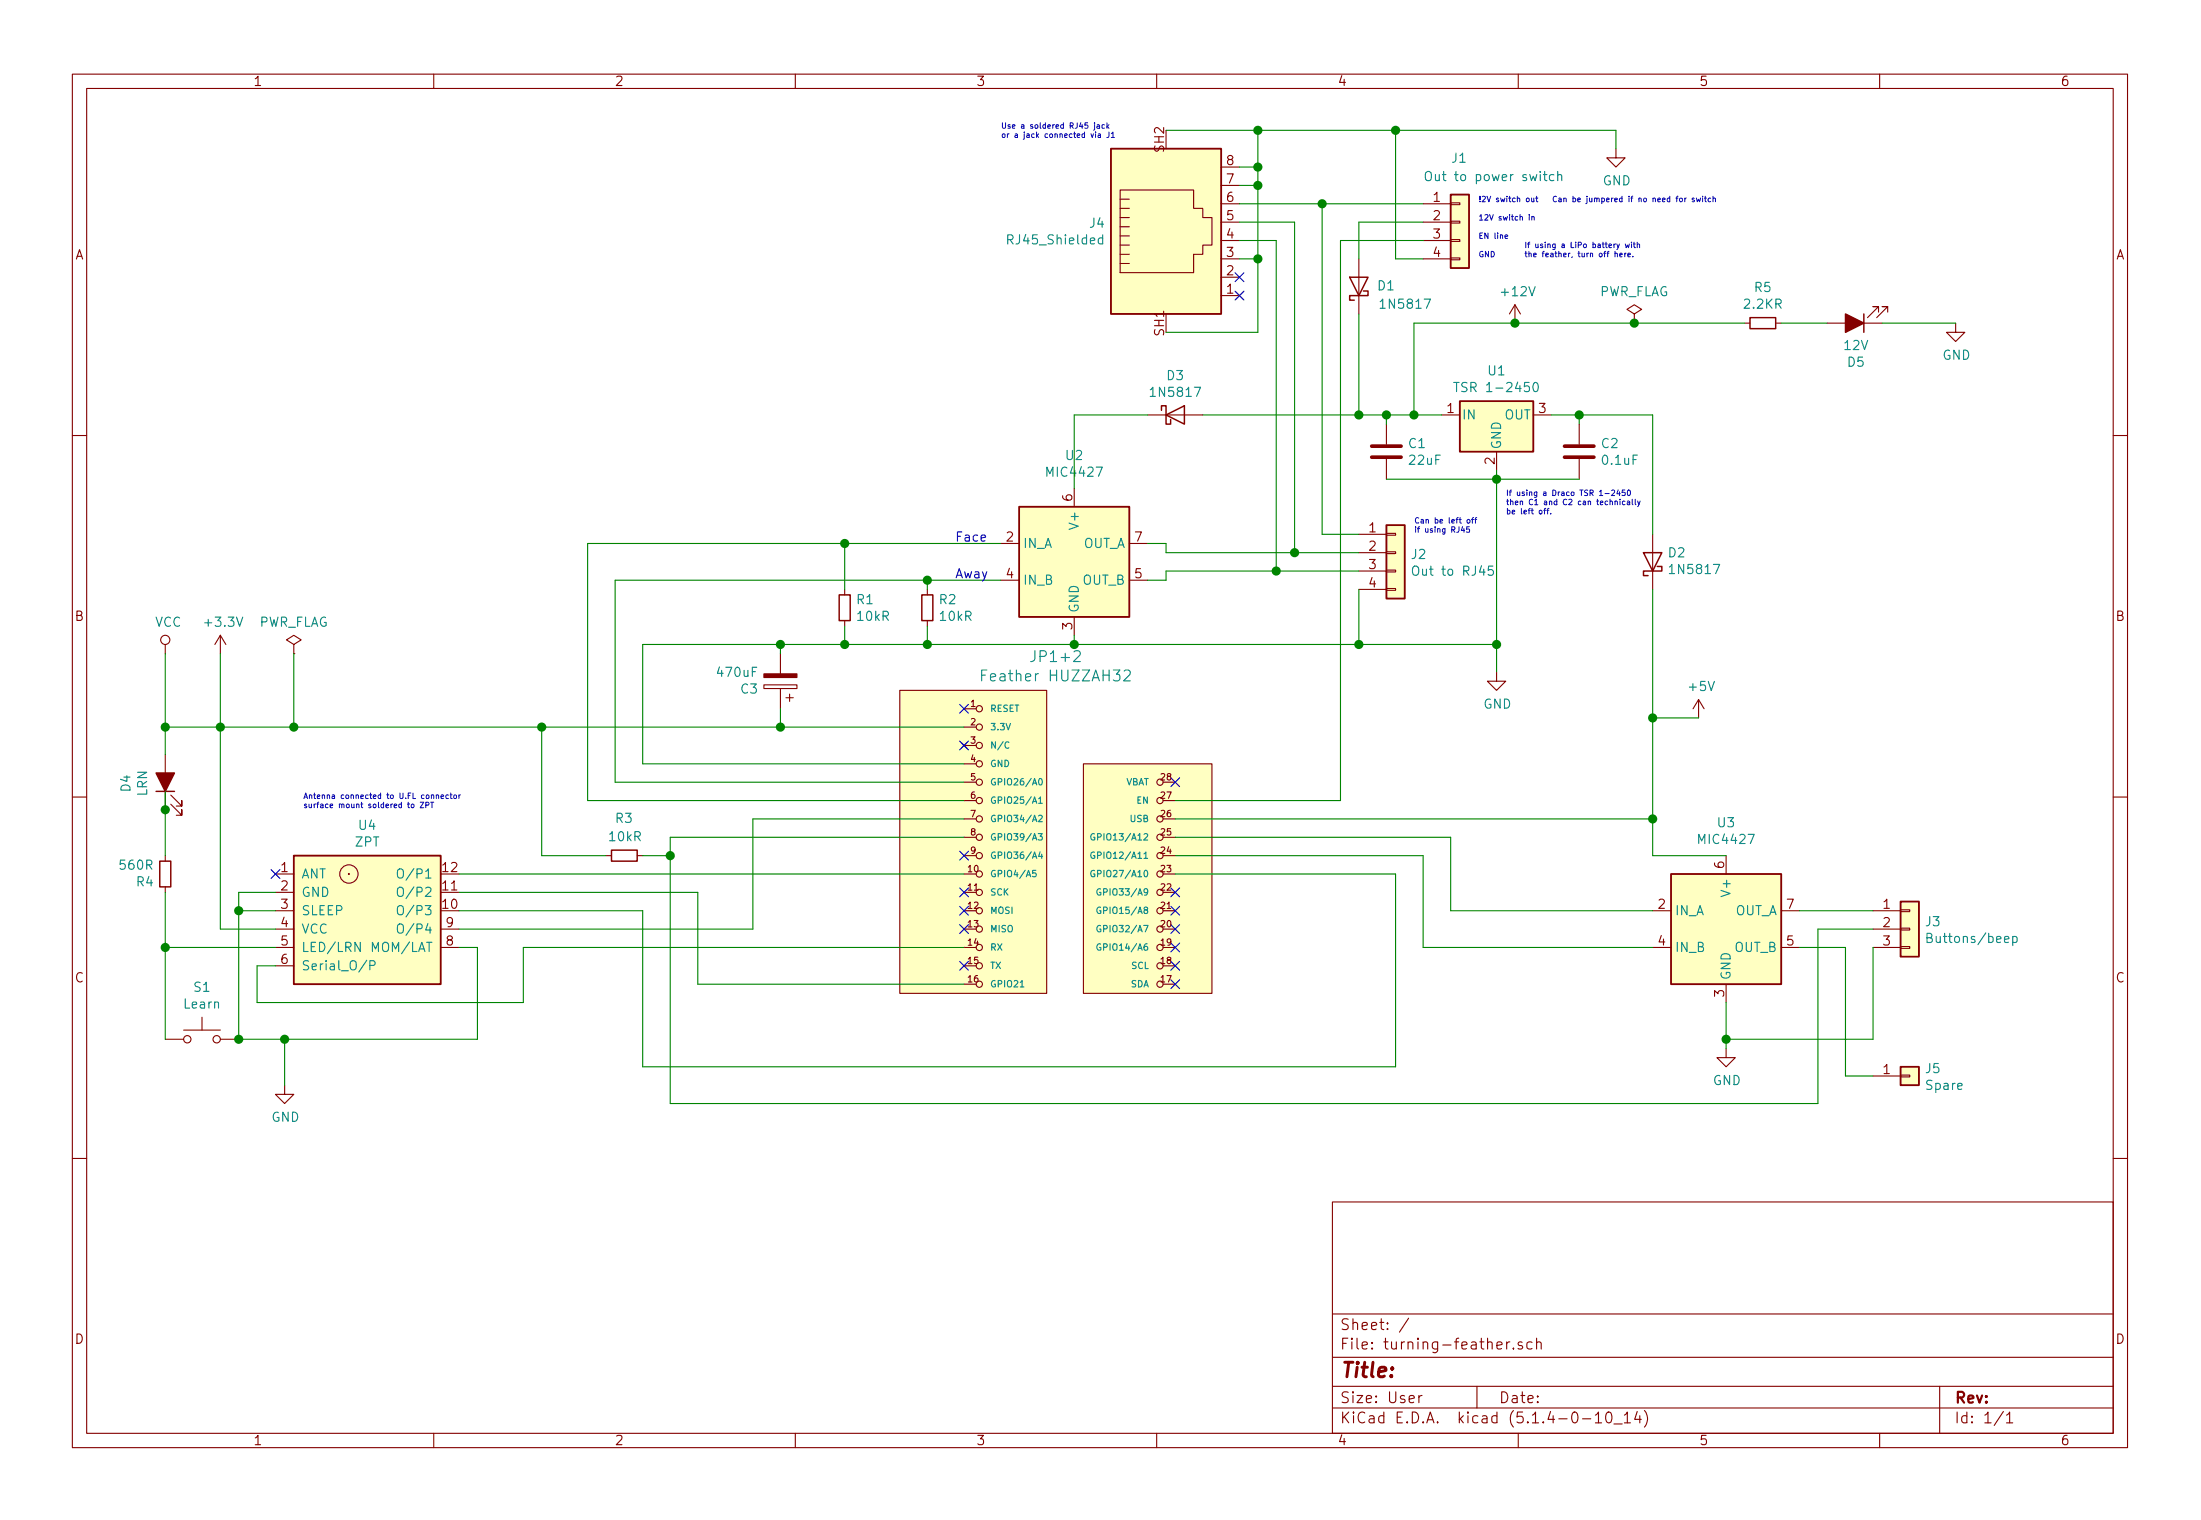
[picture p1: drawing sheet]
EESchema Schematic File Version 4
LIBS:turning-feather-cache
EELAYER 30 0
EELAYER END
$Descr User 11980 8268
encoding utf-8
Sheet 1 1
Title ""
Date ""
Rev ""
Comp ""
Comment1 ""
Comment2 ""
Comment3 ""
Comment4 ""
$EndDescr
$Comp
L Regulator_Linear:uA7805 U1
U 1 1
P 8150 2250
F 0 "U1" H 8150 2492 50  0000 C CNN
F 1 "TSR 1-2450" H 8150 2401 50  0000 C CNN
F 2 "turning-feather:Converter_DCDC_TRACO_TSR-1_THT" H 8175 2100 50  0001 L CIN
F 3 "http://www.farnell.com/datasheets/2648940.pdf?_ga=2.246753156.1262747216.1566857055-110934942.1565296388" H 8150 2200 50  0001 C CNN
	1    8150 2250
	1    0    0    -1  
$EndComp
Wire Wire Line
	8150 2550 8150 2600
$Comp
L Device:C C1
U 1 1
P 7550 2450
F 0 "C1" H 7665 2496 50  0000 L CNN
F 1 "22uF" H 7665 2405 50  0000 L CNN
F 2 "Capacitor_THT:CP_Radial_Tantal_D4.5mm_P2.50mm" H 7588 2300 50  0001 C CNN
F 3 "~" H 7550 2450 50  0001 C CNN
	1    7550 2450
	1    0    0    -1  
$EndComp
$Comp
L Device:C C2
U 1 1
P 8600 2450
F 0 "C2" H 8715 2496 50  0000 L CNN
F 1 "0.1uF" H 8715 2405 50  0000 L CNN
F 2 "Capacitor_THT:C_Disc_D3.0mm_W2.0mm_P2.50mm" H 8638 2300 50  0001 C CNN
F 3 "~" H 8600 2450 50  0001 C CNN
	1    8600 2450
	1    0    0    -1  
$EndComp
Wire Wire Line
	8600 2300 8600 2250
Wire Wire Line
	8600 2250 8450 2250
Wire Wire Line
	8600 2600 8150 2600
Connection ~ 8150 2600
Wire Wire Line
	8150 2600 8150 3500
Wire Wire Line
	8600 2250 9000 2250
Connection ~ 8600 2250
$Comp
L Connector_Generic:Conn_01x04 J2
U 1 1
P 7600 3000
F 0 "J2" H 7680 2992 50  0000 L CNN
F 1 "Out to RJ45" H 7680 2901 50  0000 L CNN
F 2 "Connector_JST:JST_PH_S4B-PH-K_1x04_P2.00mm_Horizontal" H 7600 3000 50  0001 C CNN
F 3 "~" H 7600 3000 50  0001 C CNN
	1    7600 3000
	1    0    0    -1  
$EndComp
Wire Wire Line
	6250 2950 6350 2950
Wire Wire Line
	6250 3150 6350 3150
$Comp
L Connector_Generic:Conn_01x03 J3
U 1 1
P 10400 5050
F 0 "J3" H 10480 5092 50  0000 L CNN
F 1 "Buttons/beep" H 10480 5001 50  0000 L CNN
F 2 "Connector_JST:JST_PH_S3B-PH-K_1x03_P2.00mm_Horizontal" H 10400 5050 50  0001 C CNN
F 3 "~" H 10400 5050 50  0001 C CNN
	1    10400 5050
	1    0    0    -1  
$EndComp
$Comp
L Switch:SW_Push S1
U 1 1
P 1100 5650
F 0 "S1" H 1100 5935 50  0000 C CNN
F 1 "Learn" H 1100 5844 50  0000 C CNN
F 2 "Button_Switch_THT:SW_PUSH_6mm_H5mm" H 1100 5850 50  0001 C CNN
F 3 "~" H 1100 5850 50  0001 C CNN
	1    1100 5650
	1    0    0    -1  
$EndComp
$Comp
L Device:R_Small R3
U 1 1
P 3400 4650
F 0 "R3" V 3600 4600 50  0000 L CNN
F 1 "10kR" V 3500 4550 50  0000 L CNN
F 2 "Resistor_THT:R_Axial_DIN0207_L6.3mm_D2.5mm_P7.62mm_Horizontal" H 3400 4650 50  0001 C CNN
F 3 "~" H 3400 4650 50  0001 C CNN
	1    3400 4650
	0    -1   -1   0   
$EndComp
$Comp
L Diode:1N5817 D1
U 1 1
P 7400 1550
F 0 "D1" V 7400 1350 50  0000 L CNN
F 1 "1N5817" V 7300 1150 50  0000 L CNN
F 2 "Diode_THT:D_DO-41_SOD81_P10.16mm_Horizontal" H 7400 1550 50  0001 C CNN
F 3 "~" H 7400 1550 50  0001 C CNN
	1    7400 1550
	0    -1   -1   0   
$EndComp
$Comp
L Device:LED_ALT D4
U 1 1
P 900 4250
F 0 "D4" H 893 4466 50  0000 C CNN
F 1 "LRN" H 893 4375 50  0000 C CNN
F 2 "LED_THT:LED_D3.0mm_Clear" H 900 4250 50  0001 C CNN
F 3 "~" H 900 4250 50  0001 C CNN
	1    900  4250
	0    -1   -1   0   
$EndComp
$Comp
L Device:R_Small R4
U 1 1
P 900 4750
F 0 "R4" H 959 4796 50  0000 L CNN
F 1 "560R" H 959 4705 50  0000 L CNN
F 2 "Resistor_THT:R_Axial_DIN0207_L6.3mm_D2.5mm_P7.62mm_Horizontal" H 900 4750 50  0001 C CNN
F 3 "~" H 900 4750 50  0001 C CNN
	1    900  4750
	-1   0    0    1   
$EndComp
Wire Wire Line
	3500 3500 3500 4150
$Comp
L RF_Module:ZPT U4
U 1 1
P 2000 5050
F 0 "U4" H 2000 5617 50  0000 C CNN
F 1 "ZPT" H 2000 5526 50  0000 C CNN
F 2 "turning-feather:ZPT8RD" H -1300 6700 50  0001 C CNN
F 3 "https://www.rfsolutions.co.uk/downloads/1523289764DS-ZPT-1.pdf" H -1300 6700 50  0001 C CNN
	1    2000 5050
	1    0    0    -1  
$EndComp
Wire Wire Line
	1300 4850 1300 4950
Wire Wire Line
	1300 4950 1500 4950
Wire Wire Line
	2500 5150 2600 5150
Wire Wire Line
	1500 5050 1200 5050
Wire Wire Line
	1200 5050 1200 3950
Wire Wire Line
	1500 5150 900  5150
$Comp
L power:GND #PWR0101
U 1 1
P 1550 5900
F 0 "#PWR0101" H 1550 5650 50  0001 C CNN
F 1 "GND" H 1555 5727 50  0000 C CNN
F 2 "" H 1550 5900 50  0001 C CNN
F 3 "" H 1550 5900 50  0001 C CNN
	1    1550 5900
	1    0    0    -1  
$EndComp
$Comp
L power:+12V #PWR0104
U 1 1
P 8250 1750
F 0 "#PWR0104" H 8250 1600 50  0001 C CNN
F 1 "+12V" H 8265 1923 50  0000 C CNN
F 2 "" H 8250 1750 50  0001 C CNN
F 3 "" H 8250 1750 50  0001 C CNN
	1    8250 1750
	1    0    0    -1  
$EndComp
Wire Wire Line
	3650 4550 3650 4650
Wire Wire Line
	3500 4650 3650 4650
Connection ~ 3650 4650
Wire Wire Line
	3650 4650 3650 6000
$Comp
L power:+5V #PWR0106
U 1 1
P 9250 3900
F 0 "#PWR0106" H 9250 3750 50  0001 C CNN
F 1 "+5V" H 9265 4073 50  0000 C CNN
F 2 "" H 9250 3900 50  0001 C CNN
F 3 "" H 9250 3900 50  0001 C CNN
	1    9250 3900
	1    0    0    -1  
$EndComp
$Comp
L power:+3.3V #PWR0107
U 1 1
P 1200 3550
F 0 "#PWR0107" H 1200 3400 50  0001 C CNN
F 1 "+3.3V" H 1215 3723 50  0000 C CNN
F 2 "" H 1200 3550 50  0001 C CNN
F 3 "" H 1200 3550 50  0001 C CNN
	1    1200 3550
	1    0    0    -1  
$EndComp
Wire Wire Line
	2950 4650 3300 4650
Wire Wire Line
	2600 5650 2600 5150
Wire Wire Line
	3800 4850 3800 5350
Wire Wire Line
	3500 5800 3500 4950
Wire Wire Line
	4100 5050 4100 4450
Wire Wire Line
	9800 4950 10200 4950
$Comp
L power:GND #PWR0110
U 1 1
P 9400 5700
F 0 "#PWR0110" H 9400 5450 50  0001 C CNN
F 1 "GND" H 9405 5527 50  0000 C CNN
F 2 "" H 9400 5700 50  0001 C CNN
F 3 "" H 9400 5700 50  0001 C CNN
	1    9400 5700
	1    0    0    -1  
$EndComp
Wire Wire Line
	3350 3150 3350 4250
NoConn ~ 1500 4750
Wire Wire Line
	1300 4950 1300 5650
Connection ~ 1300 4950
Connection ~ 1300 5650
Wire Wire Line
	2950 3950 2950 4650
Wire Wire Line
	2500 4850 3800 4850
Wire Wire Line
	2500 4950 3500 4950
Wire Wire Line
	2500 5050 4100 5050
Wire Wire Line
	3500 5800 7600 5800
Wire Wire Line
	7600 4750 7600 5800
Wire Wire Line
	3650 6000 9900 6000
Wire Wire Line
	7900 4550 7900 4950
NoConn ~ 6400 4250
NoConn ~ 6400 4850
NoConn ~ 6400 4950
NoConn ~ 6400 5050
NoConn ~ 6400 5150
NoConn ~ 6400 5250
NoConn ~ 6400 5350
NoConn ~ 5250 5250
NoConn ~ 5250 5050
NoConn ~ 5250 4950
NoConn ~ 5250 4850
NoConn ~ 5250 4050
NoConn ~ 5250 3850
Wire Wire Line
	7550 2600 8150 2600
Wire Wire Line
	7550 2300 7550 2250
Wire Wire Line
	1500 4850 1300 4850
Wire Wire Line
	5850 2650 5850 2250
Wire Wire Line
	7850 2250 7700 2250
Connection ~ 7550 2250
Connection ~ 1200 3950
Wire Wire Line
	900  5150 900  5650
Wire Wire Line
	1200 3550 1200 3950
Wire Wire Line
	900  5150 900  4850
Connection ~ 900  5150
Wire Wire Line
	900  4100 900  3950
Wire Wire Line
	900  3950 1200 3950
Wire Wire Line
	5850 3500 5850 3450
Connection ~ 5850 3500
$Comp
L power:GND #PWR0103
U 1 1
P 8150 3650
F 0 "#PWR0103" H 8150 3400 50  0001 C CNN
F 1 "GND" H 8155 3477 50  0000 C CNN
F 2 "" H 8150 3650 50  0001 C CNN
F 3 "" H 8150 3650 50  0001 C CNN
	1    8150 3650
	1    0    0    -1  
$EndComp
Wire Wire Line
	8150 3650 8150 3500
Wire Wire Line
	3500 3500 4250 3500
Wire Wire Line
	1300 5650 1550 5650
Wire Wire Line
	1550 5900 1550 5650
Connection ~ 1550 5650
Wire Wire Line
	1550 5650 2600 5650
Wire Wire Line
	1200 3950 1600 3950
$Comp
L power:PWR_FLAG #FLG0101
U 1 1
P 1600 3550
F 0 "#FLG0101" H 1600 3625 50  0001 C CNN
F 1 "PWR_FLAG" H 1600 3723 50  0000 C CNN
F 2 "" H 1600 3550 50  0001 C CNN
F 3 "~" H 1600 3550 50  0001 C CNN
	1    1600 3550
	1    0    0    -1  
$EndComp
Wire Wire Line
	1600 3550 1600 3950
Connection ~ 1600 3950
Wire Wire Line
	1600 3950 2950 3950
$Comp
L power:PWR_FLAG #FLG0102
U 1 1
P 8900 1750
F 0 "#FLG0102" H 8900 1825 50  0001 C CNN
F 1 "PWR_FLAG" H 8900 1923 50  0000 C CNN
F 2 "" H 8900 1750 50  0001 C CNN
F 3 "~" H 8900 1750 50  0001 C CNN
	1    8900 1750
	1    0    0    -1  
$EndComp
$Comp
L power:VCC #PWR0105
U 1 1
P 900 3550
F 0 "#PWR0105" H 900 3400 50  0001 C CNN
F 1 "VCC" H 917 3723 50  0000 C CNN
F 2 "" H 900 3550 50  0001 C CNN
F 3 "" H 900 3550 50  0001 C CNN
	1    900  3550
	1    0    0    -1  
$EndComp
Wire Wire Line
	900  3550 900  3950
Connection ~ 900  3950
$Comp
L feather:feather-header-both JP1+2
U 1 1
P 5700 4550
F 0 "JP1+2" H 5750 5536 59  0000 C CNN
F 1 "Feather HUZZAH32" H 5750 5431 59  0000 C CNN
F 2 "turning-feather:ADAFRUIT_FEATHER" H 5350 4550 50  0001 C CNN
F 3 "" H 5350 4550 50  0001 C CNN
	1    5700 4550
	1    0    0    -1  
$EndComp
Wire Wire Line
	6400 4550 7900 4550
Wire Wire Line
	6400 4750 7600 4750
Wire Wire Line
	2500 4750 5250 4750
Wire Wire Line
	3650 4550 5250 4550
Wire Wire Line
	3800 5350 5250 5350
Wire Wire Line
	4100 4450 5250 4450
Wire Wire Line
	3350 4250 5250 4250
Wire Wire Line
	3200 4350 5250 4350
Wire Wire Line
	3500 4150 5250 4150
Wire Wire Line
	2950 3950 4250 3950
Connection ~ 2950 3950
Wire Wire Line
	7900 4950 9000 4950
$Comp
L Driver_FET:MIC4427 U2
U 1 1
P 5850 3050
F 0 "U2" H 5850 3631 50  0000 C CNN
F 1 "MIC4427" H 5850 3540 50  0000 C CNN
F 2 "Package_DIP:DIP-8_W7.62mm" H 5850 2750 50  0001 C CNN
F 3 "http://ww1.microchip.com/downloads/en/DeviceDoc/mic4426.pdf" H 5850 2750 50  0001 C CNN
	1    5850 3050
	1    0    0    -1  
$EndComp
$Comp
L Driver_FET:MIC4427 U3
U 1 1
P 9400 5050
F 0 "U3" H 9400 5631 50  0000 C CNN
F 1 "MIC4427" H 9400 5540 50  0000 C CNN
F 2 "Package_DIP:DIP-8_W7.62mm" H 9400 4750 50  0001 C CNN
F 3 "http://ww1.microchip.com/downloads/en/DeviceDoc/mic4426.pdf" H 9400 4750 50  0001 C CNN
	1    9400 5050
	1    0    0    -1  
$EndComp
Wire Wire Line
	3350 3150 5050 3150
$Comp
L Device:R_Small R2
U 1 1
P 5050 3300
F 0 "R2" H 5109 3346 50  0000 L CNN
F 1 "10kR" H 5109 3255 50  0000 L CNN
F 2 "Resistor_THT:R_Axial_DIN0207_L6.3mm_D2.5mm_P7.62mm_Horizontal" H 5050 3300 50  0001 C CNN
F 3 "~" H 5050 3300 50  0001 C CNN
	1    5050 3300
	1    0    0    -1  
$EndComp
$Comp
L Device:R_Small R1
U 1 1
P 4600 3300
F 0 "R1" H 4659 3346 50  0000 L CNN
F 1 "10kR" H 4659 3255 50  0000 L CNN
F 2 "Resistor_THT:R_Axial_DIN0207_L6.3mm_D2.5mm_P7.62mm_Horizontal" H 4600 3300 50  0001 C CNN
F 3 "~" H 4600 3300 50  0001 C CNN
	1    4600 3300
	1    0    0    -1  
$EndComp
Wire Wire Line
	5050 3400 5050 3500
Wire Wire Line
	5050 3150 5050 3200
Wire Wire Line
	3200 2950 3200 4350
Wire Wire Line
	3200 2950 4600 2950
Wire Wire Line
	4600 3200 4600 2950
Connection ~ 4600 2950
Wire Wire Line
	4600 2950 5450 2950
Wire Wire Line
	4600 3400 4600 3500
Connection ~ 4600 3500
Wire Wire Line
	4600 3500 5050 3500
Connection ~ 5050 3150
Connection ~ 5050 3500
Wire Wire Line
	5050 3500 5850 3500
Wire Wire Line
	5050 3150 5450 3150
$Comp
L Device:CP C3
U 1 1
P 4250 3700
F 0 "C3" H 4368 3746 50  0000 L CNN
F 1 "470uF" H 4368 3655 50  0000 L CNN
F 2 "Capacitor_THT:CP_Radial_D6.3mm_P2.50mm" H 4288 3550 50  0001 C CNN
F 3 "~" H 4250 3700 50  0001 C CNN
	1    4250 3700
	-1   0    0    1   
$EndComp
Wire Wire Line
	4250 3850 4250 3950
Connection ~ 4250 3950
Wire Wire Line
	4250 3950 5250 3950
Wire Wire Line
	4250 3550 4250 3500
Connection ~ 4250 3500
Wire Wire Line
	4250 3500 4600 3500
Wire Wire Line
	6350 3100 6350 3150
Wire Wire Line
	6350 3000 6350 2950
$Comp
L Device:LED_ALT D5
U 1 1
P 10100 1750
F 0 "D5" H 10093 1966 50  0000 C CNN
F 1 "12V" H 10093 1875 50  0000 C CNN
F 2 "LED_THT:LED_D3.0mm_Clear" H 10100 1750 50  0001 C CNN
F 3 "~" H 10100 1750 50  0001 C CNN
	1    10100 1750
	-1   0    0    1   
$EndComp
$Comp
L Device:R_Small R5
U 1 1
P 9600 1750
F 0 "R5" V 9404 1750 50  0000 C CNN
F 1 "2.2KR" V 9495 1750 50  0000 C CNN
F 2 "Resistor_THT:R_Axial_DIN0207_L6.3mm_D2.5mm_P7.62mm_Horizontal" H 9600 1750 50  0001 C CNN
F 3 "~" H 9600 1750 50  0001 C CNN
	1    9600 1750
	0    1    1    0   
$EndComp
$Comp
L power:GND #PWR0108
U 1 1
P 10650 1750
F 0 "#PWR0108" H 10650 1500 50  0001 C CNN
F 1 "GND" H 10655 1577 50  0000 C CNN
F 2 "" H 10650 1750 50  0001 C CNN
F 3 "" H 10650 1750 50  0001 C CNN
	1    10650 1750
	1    0    0    -1  
$EndComp
$Comp
L Diode:1N5817 D2
U 1 1
P 9000 3050
F 0 "D2" V 9046 2971 50  0000 R CNN
F 1 "1N5817" V 8955 2971 50  0000 R CNN
F 2 "Diode_THT:D_DO-41_SOD81_P10.16mm_Horizontal" H 9000 3050 50  0001 C CNN
F 3 "~" H 9000 3050 50  0001 C CNN
	1    9000 3050
	0    -1   -1   0   
$EndComp
Wire Wire Line
	9000 2250 9000 2900
Wire Wire Line
	9400 4650 9000 4650
Wire Wire Line
	9000 4650 9000 4450
Connection ~ 9000 4450
Wire Wire Line
	9000 4450 9000 3900
Text Notes 5200 2950 0    50   ~ 0
Face
Text Notes 5200 3150 0    50   ~ 0
Away
Text Notes 8200 2800 0    30   ~ 0
If using a Draco TSR 1-2450\nthen C1 and C2 can technically\nbe left off.
Text Notes 8300 1400 0    30   ~ 0
If using a LiPo battery with\nthe feather, turn off here.
Text Notes 1650 4400 0    30   ~ 0
Antenna connected to U.FL connector\nsurface mount soldered to ZPT
Wire Wire Line
	5250 5150 2850 5150
Wire Wire Line
	2850 5150 2850 5450
Wire Wire Line
	2850 5450 1400 5450
Wire Wire Line
	1400 5450 1400 5250
Wire Wire Line
	1400 5250 1500 5250
Wire Wire Line
	6400 4450 9000 4450
$Comp
L feather:8P8C_Shielded J4
U 1 1
P 6350 1300
F 0 "J4" H 6020 1396 50  0000 R CNN
F 1 "RJ45_Shielded" H 6020 1305 50  0000 R CNN
F 2 "turning-feather:RJ45_Horizontal_Shielded" V 6350 1325 50  0001 C CNN
F 3 "~" V 6350 1325 50  0001 C CNN
	1    6350 1300
	1    0    0    -1  
$EndComp
$Comp
L power:GND #PWR0102
U 1 1
P 8800 800
F 0 "#PWR0102" H 8800 550 50  0001 C CNN
F 1 "GND" H 8805 627 50  0000 C CNN
F 2 "" H 8800 800 50  0001 C CNN
F 3 "" H 8800 800 50  0001 C CNN
	1    8800 800 
	1    0    0    -1  
$EndComp
Wire Wire Line
	8800 700  8800 800 
Wire Wire Line
	6350 700  6850 700 
Wire Wire Line
	6850 700  6850 900 
Wire Wire Line
	6750 900  6850 900 
Connection ~ 6850 900 
Wire Wire Line
	6850 900  6850 1000
Wire Wire Line
	6750 1000 6850 1000
Connection ~ 6850 1000
Wire Wire Line
	6850 1000 6850 1400
Wire Wire Line
	6750 1400 6850 1400
Connection ~ 6850 1400
Wire Wire Line
	6850 1400 6850 1800
Wire Wire Line
	6750 1100 7200 1100
Connection ~ 7200 1100
Wire Wire Line
	6950 1300 6750 1300
Wire Wire Line
	6750 1200 7050 1200
Text Notes 5450 750  0    30   ~ 0
Use a soldered RJ45 jack\nor a jack connected via J1
NoConn ~ 6750 1500
NoConn ~ 6750 1600
Wire Wire Line
	9400 5450 9400 5650
Wire Wire Line
	10200 5050 9900 5050
Wire Wire Line
	9900 5050 9900 6000
Connection ~ 9400 5650
Wire Wire Line
	9400 5650 9400 5700
Wire Wire Line
	9250 3900 9000 3900
Connection ~ 9000 3900
Wire Wire Line
	9000 3900 9000 3200
$Comp
L Connector_Generic:Conn_01x04 J1
U 1 1
P 7950 1200
F 0 "J1" H 7900 1550 50  0000 L CNN
F 1 "Out to power switch" H 7750 1450 50  0000 L CNN
F 2 "Connector_JST:JST_PH_S4B-PH-K_1x04_P2.00mm_Horizontal" H 7950 1200 50  0001 C CNN
F 3 "~" H 7950 1200 50  0001 C CNN
	1    7950 1200
	1    0    0    -1  
$EndComp
Wire Wire Line
	7400 2250 7550 2250
Wire Wire Line
	7400 1400 7400 1200
Text Notes 8450 1100 0    30   ~ 0
Can be jumpered if no need for switch
Text Notes 7700 2900 0    30   ~ 0
Can be left off\nif using RJ45
Wire Wire Line
	10200 5150 10200 5650
Wire Wire Line
	6850 700  7600 700 
Connection ~ 6850 700 
Wire Wire Line
	7200 1100 7750 1100
Wire Wire Line
	7750 1400 7600 1400
Wire Wire Line
	7600 1400 7600 700 
Connection ~ 7600 700 
Wire Wire Line
	7600 700  8800 700 
Wire Wire Line
	7400 1200 7750 1200
Wire Wire Line
	7400 3200 7400 3500
Connection ~ 7400 3500
Wire Wire Line
	5850 3500 7400 3500
Wire Wire Line
	7200 2900 7400 2900
Wire Wire Line
	7300 1300 7750 1300
Wire Wire Line
	6400 4350 7300 4350
Text Notes 8050 1100 0    30   ~ 0
!2V switch out
Text Notes 8050 1200 0    30   ~ 0
12V switch in
Text Notes 8050 1300 0    30   ~ 0
EN line
Text Notes 8050 1400 0    30   ~ 0
GND
Connection ~ 8150 3500
Wire Wire Line
	7400 3500 8150 3500
Connection ~ 8900 1750
Wire Wire Line
	900  4300 900  4400
Connection ~ 900  4400
Wire Wire Line
	900  4400 900  4650
$Comp
L Diode:1N5817 D3
U 1 1
P 6400 2250
F 0 "D3" H 6400 2466 50  0000 C CNN
F 1 "1N5817" H 6400 2375 50  0000 C CNN
F 2 "Diode_THT:D_DO-41_SOD81_P10.16mm_Horizontal" H 6400 2075 50  0001 C CNN
F 3 "http://www.vishay.com/docs/88525/1n5817.pdf" H 6400 2250 50  0001 C CNN
	1    6400 2250
	1    0    0    -1  
$EndComp
Connection ~ 7400 2250
Wire Wire Line
	6350 3100 6950 3100
Wire Wire Line
	6350 3000 7050 3000
Wire Wire Line
	6850 1800 6350 1800
Wire Wire Line
	7400 1700 7400 2250
Wire Wire Line
	7200 1100 7200 2900
Wire Wire Line
	7050 1200 7050 3000
Connection ~ 7050 3000
Wire Wire Line
	7050 3000 7400 3000
Wire Wire Line
	6950 1300 6950 3100
Connection ~ 6950 3100
Wire Wire Line
	6950 3100 7400 3100
Wire Wire Line
	6550 2250 7400 2250
Wire Wire Line
	5850 2250 6250 2250
Wire Wire Line
	8900 1750 9500 1750
Wire Wire Line
	7700 1750 7700 2250
Wire Wire Line
	7700 1750 8250 1750
Connection ~ 8250 1750
Wire Wire Line
	8250 1750 8900 1750
Connection ~ 7700 2250
Wire Wire Line
	7700 2250 7550 2250
Wire Wire Line
	9700 1750 9950 1750
Wire Wire Line
	10250 1750 10650 1750
Wire Wire Line
	7300 1300 7300 4350
NoConn ~ 5250 4650
Wire Wire Line
	9400 5650 10200 5650
Wire Wire Line
	6400 4650 7750 4650
Wire Wire Line
	7750 4650 7750 5150
Wire Wire Line
	7750 5150 9000 5150
$Comp
L Connector_Generic:Conn_01x01 J5
U 1 1
P 10400 5850
F 0 "J5" H 10480 5892 50  0000 L CNN
F 1 "Spare" H 10480 5801 50  0000 L CNN
F 2 "Connector_PinHeader_1.00mm:PinHeader_1x01_P1.00mm_Vertical" H 10400 5850 50  0001 C CNN
F 3 "~" H 10400 5850 50  0001 C CNN
	1    10400 5850
	1    0    0    -1  
$EndComp
Wire Wire Line
	9800 5150 10050 5150
Wire Wire Line
	10050 5150 10050 5850
Wire Wire Line
	10050 5850 10200 5850
$EndSCHEMATC
